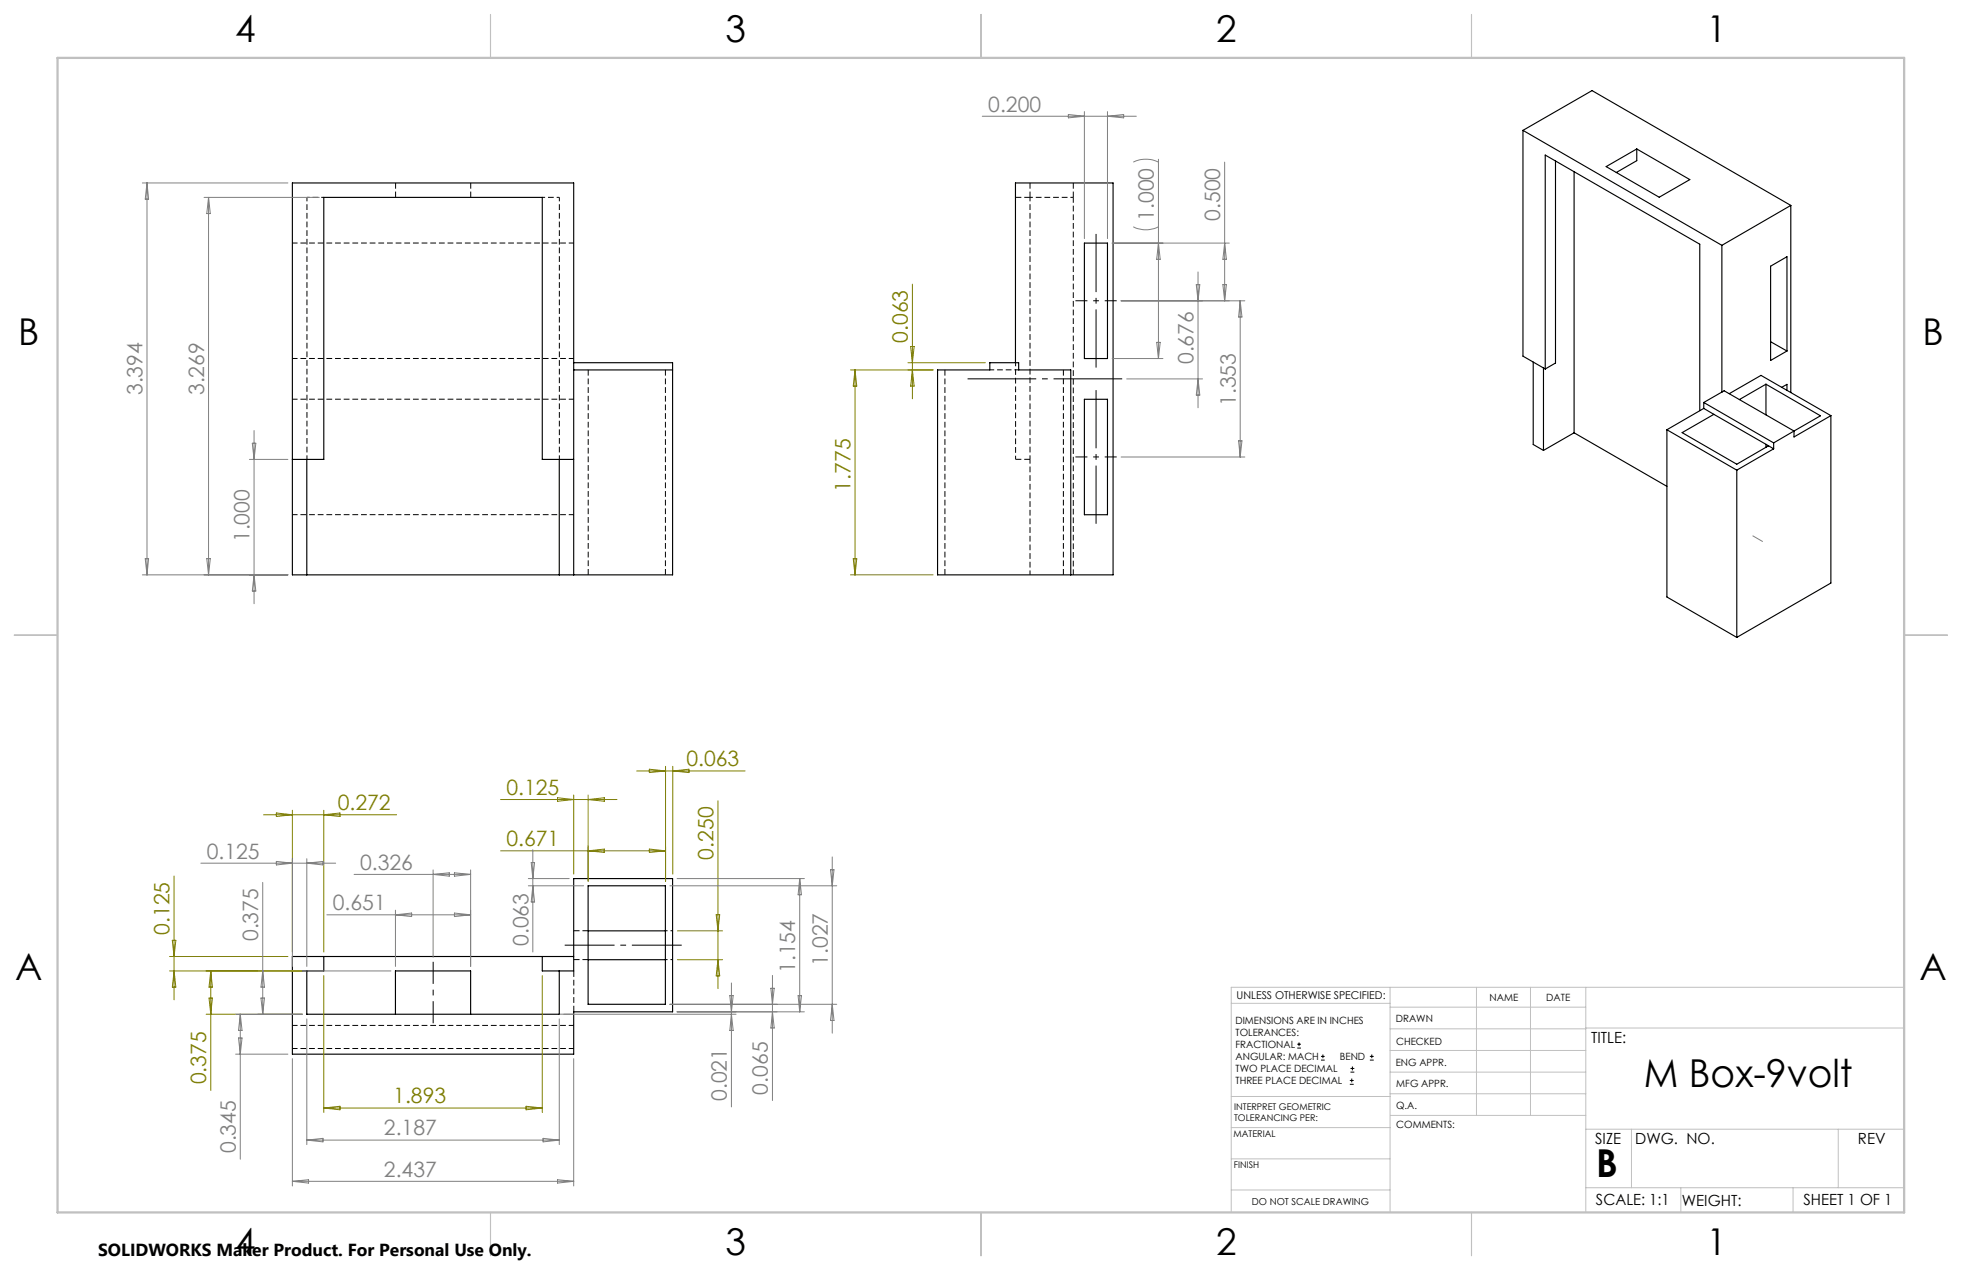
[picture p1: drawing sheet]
<svg xmlns="http://www.w3.org/2000/svg" width="432mm" height="279mm" viewBox="0 0 432 279" stroke-linecap="round" stroke-linejoin="round" font-family="sans-serif">
<path d="M87.1 40.2v3.2M103.6 40.2v3.2M223.5 43.4h3.2M226.7 40.2v3.2M236.2 40.2v3.2M129.5 81.4v45.1M234 81.4v45.1M226.7 101.1h-3.2M146.4 126.5v-45.1M208 126.5v-45.1M126.3 204.8h3.2M129.5 211.1h-3.2" fill="none" stroke="#000" stroke-width=".22" stroke-dasharray="1.3 .6" stroke-linecap="butt"/>
<path d="M71.3 43.4h-3.7M119.4 43.4h3.7" fill="none" stroke="#000" stroke-width=".22" stroke-dasharray="1.3 .6" stroke-dashoffset=".7" stroke-linecap="butt"/>
<path d="M67.6 43.4v57.7M123.1 43.4v57.7M226.7 43.4v57.7" fill="none" stroke="#000" stroke-width=".22" stroke-dasharray="1.3 .6" stroke-dashoffset=".4" stroke-linecap="butt"/>
<path d="M64.4 53.5h61.9M64.4 78.9h61.9M64.4 87.8h61.9M64.4 113.2h61.9M64.4 230.7h61.9M64.4 225.6h61.9" fill="none" stroke="#000" stroke-width=".22" stroke-dasharray="1.3 .6" stroke-dashoffset=".2" stroke-linecap="butt"/>
<g fill="none" stroke="#000" stroke-width=".25">
<path d="M335.2 28.7v49.7l4.9 2.8M335.2 28.7l43.8 25.3M335.2 28.7l15.2-8.8 43.7 25.3M342.3 35.4v44.5l-2.2 1.3M346.4 37.8v57.4M353.5 36.7l6.7-3.9 11.7 6.7-6.7 3.9zM360.2 32.8v2.5l-4.5 2.7M238.7 53.5h5v25.4h-5zM379 54v32.3M389.7 58.6l3.6-2.1v20.7l-3.6 2.1zM394.1 45.2l-15.1 8.8M394.1 45.2v41.2"/>
<path d="M126.3 79.8h21.7v46.7h-83.7v-86.2h62v86.2M223.5 79.8v-39.5h21.5v86.2h-38.7v-45.1h11.5v-1.6h6.4v1.6h11.5v45.1M337.4 79.7v18.1l2.3 1.3M389.7 75.2l3.6 2M126.3 81.4h21.7M238.7 87.8h5v25.4h-5zM339.7 80.9v18.2M340.1 81.2v-47.1l34 19.6v36.6M346.4 95.2l20.5 11.8M346.4 95.2l-6.7 3.9M366.9 94.5l15.3 8.9M366.9 94.5v36.8l15.3 8.9"/>
<path d="M375 89.9l-8.1 4.6M375 89.9l2.2 1.3M375 88.5l15.3 8.9M375 88.5v1.4M377.2 91.2l-7 4 12 6.9 7-4M377.2 91.2l12 6.9M379 86.3l.4-.3 15.4 8.8M379 86.3l-4 2.2M380.6 86.6l7-4 15.3 8.8M388.7 84.5l11.9 7-5.8 3.3M388.7 84.5l-5.9 3.4M388.7 84.5v6.8"/>
<path d="M388.7 97.8v.6M389.2 98.1l1.1 .6M390.3 98.7l-8.1 4.7M390.3 97.4v1.3M392.1 85.2l1.2-.6v1.3M394.8 94.8l-4.5 2.6M402.9 91.4l-8.1 4.7v-1.3M402.9 91.4v36.9l-20.7 11.9M64.3 101.1h7v-57.7h48v57.7h7M67.5 101.1v25.4M123.1 101.1v25.4M382.2 103.4v36.8"/>
<path d="M129.4 194.9h17v26h-17zM67.5 213.6v9.5h55.6v-9.5M71.3 210.4v3.2h-7M119.3 210.4v3.2h7v-20.3h21.7v29.3h-21.7v9.3h-62v-21.5h62M129.4 204.8h17M129.4 211.1h17M87 223.1v-9.5h16.6v9.5"/>
</g>
<path d="M126.3 222.6v-9" fill="none" stroke="#000" stroke-width=".22" stroke-dasharray="1.3 .6" stroke-dashoffset="-.1" stroke-linecap="butt"/>
<path d="M146.4 204.8h1.6M148 211.1h-1.6" fill="none" stroke="#000" stroke-width=".22" stroke-dasharray="1.3 .6" stroke-dashoffset=".8" stroke-linecap="butt"/>
<path d="M224.2 81.4h-6.3M226.7 126.5v-25.4" fill="none" stroke="#000" stroke-width=".22" stroke-dasharray="1.3 .6" stroke-dashoffset=".3" stroke-linecap="butt"/>
<path d="M223.5 79.8v21.3" fill="none" stroke="#000" stroke-width=".22" stroke-dasharray="1.3 .6" stroke-dashoffset=".5" stroke-linecap="butt"/>
<path d="M226.7 43.4h9.5" fill="none" stroke="#000" stroke-width=".22" stroke-dasharray="1.3 .6" stroke-dashoffset=".6" stroke-linecap="butt"/>
<path d="M236.2 43.4v83.1" fill="none" stroke="#000" stroke-width=".22" stroke-dasharray="1.3 .6" stroke-dashoffset=".1" stroke-linecap="butt"/>
<g fill="none" stroke="#000" stroke-width=".22">
<path d="M285.5 230.6h.8M285.5 229.7h.8M285.9 229.3v.9M290.7 233.2h.8M290.7 232.4h.8M291.1 232v.8M297.1 238.5h.8M297.1 237.7h.8M297.2 235.9h.9M297.2 235.1h.9M297.5 237.3v.8M297.6 234.6v.9"/>
<path d="M301.5 233.2h.8M301.5 232.4h.8M301.9 232v.8"/>
</g>
<g fill="none" stroke="#808080" stroke-width=".22">
<path d="M216.2 25.6h33.9M235.1 25.2l3.6 .4-3.6 .3zM238.7 24.6v27.9M243.7 24.6v27.9M243.7 25.6l3.6-.4v.7zM249.4 35.7a6.4 6.4 0 0 1 5.6 0M255 35v43.9M269.5 35.7v30.5M31.3 40.3h32.1M32.3 40.3v86.2M32.3 40.3l.4 3.5h-.7zM44.9 43.4h25.4"/>
<path d="M45.9 43.4v83.1M45.9 43.4l.4 3.6h-.8zM244.8 53.5h25.7M249.4 49.9a6.1 6.1 0 0 0 5.6 0M255 53.5l.3 3.5h-.7zM263.7 59.8v29.9M269.5 53.5l.4 3.5h-.8zM244.8 78.9h11.1M246.7 66.2h27.3M254.6 75.3h.7l-.3 3.6zM263.3 62.6h.8l-.4 3.6zM269.1 62.6h.8l-.4 3.6z"/>
<path d="M272.9 66.2v34.3M272.9 66.2l.4 3.5h-.7zM55.5 97.5h.8l-.4 3.6zM55.9 94.7v38.1M248 83.4h16.7M263.7 83.4l.4 3.5h-.8zM272.6 97h.7l-.4 3.5zM54.9 101.1h8.5M246.7 100.5h27.3M31.3 126.5h32.1M32 122.9h.7l-.4 3.6zM45.5 122.9h.8l-.4 3.6z"/>
<path d="M55.9 126.5l.4 3.5h-.8zM44.2 189.9h29.7M57.8 194.1v29M60.8 189.5l3.5 .4-3.5 .4zM64.3 188.9v23.7M67.5 188.9v23.7M67.5 189.9l3.6-.4v.8zM77.9 192.4h25.7M95.3 191.4v19.2M95.3 192.4l3.6-.4v.8zM100 192l3.6 .4-3.6 .4zM103.6 191.4v21.2"/>
<path d="M116.3 194.9h12.1M116.3 193.3h9M116.9 189.8h.8l-.4 3.5zM117.3 186.9v22.5M117.3 194.9l.4 3.5h-.8zM147.4 194.9h36.7M149 193.3h28M176 193.3v29.3M176 193.3l.4 3.5h-.8zM182.8 191.3h.8l-.4 3.6zM183.2 188.5v38.8M56.8 213.6h29.2"/>
<path d="M57.4 219.6h.8l-.4 3.5zM57.8 213.6l.4 3.6h-.8zM71.9 201.3h31.7M87 200.2v12.4M87 201.3l3.6-.4v.7zM100 200.9l3.6 .4-3.6 .3zM160.6 219h.8l-.4 3.6zM161 216.3v27.2M169.7 217.4h.7l-.4 3.5zM170 214.6v27.5M175.6 219h.8l-.4 3.6zM51.9 231.9h11.5"/>
<path d="M51.9 223.1h14.6M52.5 228.4h.8l-.4 3.5zM52.9 223.1v31.9M52.9 223.1l.4 3.6h-.8zM64.3 232.9v28M67.5 224.2v27.6M123.1 224.2v27.6M124.1 223.1h37.9M126.3 232.9v28M147.4 220.9h36.7M149 222.6h28M161 223.1l.4 3.6h-.8z"/>
<path d="M170 222.6l.4 3.6h-.7zM183.2 220.9l.4 3.6h-.8zM64.3 259.9h62M64.3 259.9l3.6-.4v.8zM67.5 250.8l3.6-.4v.8zM67.5 250.8h55.6M119.5 250.4l3.6 .4-3.6 .4zM122.7 259.5l3.6 .4-3.6 .4z"/>
</g>
<path d="M245.8 66.2h-9.1M245.8 100.5h-9.1" fill="none" stroke="#000" stroke-width=".22" stroke-dasharray="15.2 1.3 1.3 1.3" stroke-dashoffset="12.6" stroke-linecap="butt"/>
<path d="M241.2 51.5v29.4M241.2 115.2v-29.4" fill="none" stroke="#000" stroke-width=".22" stroke-dasharray="15.2 1.3 1.3 1.3" stroke-dashoffset="2.4" stroke-linecap="butt"/>
<path d="M212.9 83.3h34.1" fill="none" stroke="#000" stroke-width=".22" stroke-dasharray="15.2 1.3 1.3 1.3" stroke-dashoffset=".1" stroke-linecap="butt"/>
<path d="M95.3 211.6v13.5" fill="none" stroke="#000" stroke-width=".22" stroke-dasharray="15.2 1.3 1.3 1.3" stroke-dashoffset="10.4" stroke-linecap="butt"/>
<path d="M124.3 207.9h25.7" fill="none" stroke="#000" stroke-width=".22" stroke-dasharray="15.2 1.3 1.3 1.3" stroke-dashoffset="4.3" stroke-linecap="butt"/>
<path d="M385.7 117.9l2.3 1.3M123.1 223.1h3.2" fill="none" stroke="#808080" stroke-width=".22" stroke-dasharray="15.2 1.3 1.3 1.3" stroke-linecap="butt"/>
<g fill="none" stroke="#808000" stroke-width=".22">
<path d="M199.8 79.8h17.1M200.4 76.2h.8l-.4 3.6zM200.8 62.5v25.2M187.2 81.4h18.2M188.2 81.4l.4 3.5h-.8zM188.2 81.4v45.1M200.8 81.4l.4 3.5h-.8zM187.2 126.5h18.2M187.8 122.9h.8l-.4 3.6zM58 179.2h29.3M60.8 178.9l3.5 .3-3.5 .4zM64.3 178.3v31.1"/>
<path d="M71.3 178.3v31.1M71.3 179.2l3.5-.3v.7zM110.2 175.9h25.6M122.7 175.5l3.6 .4-3.6 .4zM126.3 174.9v17.4M129.4 174.9v19M129.4 175.9l3.6-.4v.8zM140.1 169.6h23.9M142.9 169.2l3.6 .4-3.6 .4zM146.5 168.6v25.3M148.1 168.6v23.7M148.1 169.6l3.5-.4v.8z"/>
<path d="M158 176.2v41.3M38.3 192.7v27.3M110.2 187.2h36.3M129.4 187.2l3.6-.4v.7zM142.9 186.8l3.6 .4-3.6 .3zM37.3 213.6h29.2M37.3 210.4h26.1M37.9 206.9h.8l-.4 3.5zM38.3 213.6l.4 3.6h-.8zM46 219.6h.7l-.3 3.5zM46.4 213.6l.3 3.6h-.7zM46.4 213.6v26.3"/>
<path d="M71.3 214.6v30.2M119.3 214.6v30.2M149.1 211.1h9.9M149.1 204.8h9.9M157.6 201.2h.8l-.4 3.6zM158 211.1l.4 3.6h-.8zM45.4 223.1h21.1M71.3 243.8l3.5-.4v.8zM71.3 243.8h48M115.8 243.4l3.5 .4-3.5 .4z"/>
</g>
<g fill="none" stroke="#c0c0c0" stroke-width=".22">
<path d="M305.9 217.2v49.5M324.9 217.2v28.2M336.8 217.2v28.2M349 217.2v49.5M419.1 217.2h-148.1v49.5M271 220.7h34.9M305.9 231.1h43.1M305.9 226.3h43.1M305.9 221.6h43.1M305.9 235.9h43.1M349 226.2h70.1M271 255h34.9"/>
<path d="M271 248.1h35M271 241.2h35M305.9 240.6h43.1M306 245.4h43M349 248.4h70.1M359.1 248.4v12.9M404.6 248.4v12.9M271 261.8h34.9M349 261.3h70.1M369.9 261.3v5.4M394.6 261.3v5.4"/>
</g>
<path d="M107.9 3.2v9.5M215.9 3.2v9.5M323.8 3.2v9.5M3.1 139.7h9.6M419.1 139.7h9.5M107.9 266.7v9.6M215.9 266.7v9.6M323.8 266.7v9.6" fill="none" stroke="#c0c0c0" stroke-width=".25"/>
<path d="M12.7 12.7h406.4v254h-406.4z" fill="none" stroke="#c0c0c0" stroke-width=".5"/>
<g font-size="8.5">
<text x="361.8" y="239">M Box-9volt</text>
<text x="351.3" y="259">B</text>
</g>
<g font-size="8.1">
<text x="51.7" y="9.3">4</text>
<text x="159.7" y="9.3">3</text>
<text x="267.6" y="9.3">2</text>
<text x="375.6" y="9.3">1</text>
<text x="4" y="76">B</text>
<text x="423.1" y="76">B</text>
<text x="3.3" y="215.7">A</text>
<text x="422.4" y="215.7">A</text>
<text x="51.7" y="276">4</text>
<text x="159.7" y="276">3</text>
<text x="267.6" y="276">2</text>
<text x="375.6" y="276">1</text>
</g>
<g font-size="4.7" fill="#808080">
<text x="217.5" y="24.5">0.200</text>
<text x="254" y="48.6" transform="rotate(-90 254 48.6)">1.000</text>
<text x="268.5" y="48.6" transform="rotate(-90 268.5 48.6)">0.500</text>
<text x="262.7" y="80.1" transform="rotate(-90 262.7 80.1)">0.676</text>
<text x="31.3" y="86.9" transform="rotate(-90 31.3 86.9)">3.394</text>
<text x="44.9" y="86.9" transform="rotate(-90 44.9 86.9)">3.269</text>
<text x="272" y="89.3" transform="rotate(-90 272 89.3)">1.353</text>
<text x="54.9" y="119.3" transform="rotate(-90 54.9 119.3)">1.000</text>
<text x="45.5" y="188.9">0.125</text>
<text x="79.3" y="191.4">0.326</text>
<text x="73.3" y="200.2">0.651</text>
<text x="56.8" y="207.1" transform="rotate(-90 56.8 207.1)">0.375</text>
<text x="116.3" y="208.1" transform="rotate(-90 116.3 208.1)">0.063</text>
<text x="175" y="214.1" transform="rotate(-90 175 214.1)">1.154</text>
<text x="182.2" y="212.5" transform="rotate(-90 182.2 212.5)">1.027</text>
<text x="160" y="242.2" transform="rotate(-90 160 242.2)">0.021</text>
<text x="169" y="240.8" transform="rotate(-90 169 240.8)">0.065</text>
<text x="84.5" y="249.8">2.187</text>
<text x="51.9" y="253.7" transform="rotate(-90 51.9 253.7)">0.345</text>
<text x="84.5" y="258.9">2.437</text>
</g>
<g font-size="4.7" fill="#808000">
<text x="199.8" y="75.4" transform="rotate(-90 199.8 75.4)">0.063</text>
<text x="187.2" y="108.1" transform="rotate(-90 187.2 108.1)">1.775</text>
<text x="151.1" y="168.6">0.063</text>
<text x="74.4" y="178.2">0.272</text>
<text x="111.5" y="174.9">0.125</text>
<text x="111.5" y="186.1">0.671</text>
<text x="157" y="189.1" transform="rotate(-90 157 189.1)">0.250</text>
<text x="37.3" y="205.6" transform="rotate(-90 37.3 205.6)">0.125</text>
<text x="45.4" y="238.6" transform="rotate(-90 45.4 238.6)">0.375</text>
<text x="86.6" y="242.7">1.893</text>
</g>
<text font-size="3.8" x="21.6" y="276.3">SOLIDWORKS Maker Product. For Personal Use Only.</text>
<g font-size="3.4">
<text x="350.2" y="229.5">TITLE:</text>
<text x="351.1" y="251.6">SIZE</text>
<text x="359.9" y="251.6">DWG. NO.</text>
<text x="408.9" y="251.7">REV</text>
<text x="351.2" y="265.2">SCALE: 1:1</text>
<text x="370.1" y="265.3">WEIGHT:</text>
<text x="396.9" y="265.2">SHEET 1 OF 1</text>
</g>
<text font-size="2.4" x="272.2" y="219.7">UNLESS OTHERWISE SPECIFIED:</text>
<g font-size="2.2">
<text x="327.8" y="220.1">NAME</text>
<text x="340.3" y="220.2">DATE</text>
<text x="271.9" y="225.3">DIMENSIONS ARE IN INCHES</text>
<text x="271.9" y="227.9">TOLERANCES:</text>
<text x="307.2" y="224.9">DRAWN</text>
<text x="271.9" y="230.6">FRACTIONAL</text>
<text x="271.9" y="233.2">ANGULAR: MACH</text>
<text x="294.9" y="233.2">BEND</text>
<text x="307.3" y="229.8">CHECKED</text>
<text x="271.9" y="235.9">TWO PLACE DECIMAL</text>
<text x="271.9" y="238.5">THREE PLACE DECIMAL</text>
<text x="307.2" y="234.4">ENG APPR.</text>
<text x="307.3" y="239.2">MFG APPR.</text>
<text x="307.3" y="243.9">Q.A.</text>
<text x="307.3" y="248.1">COMMENTS:</text>
</g>
<text font-size="2.1" x="275.5" y="265.1">DO NOT SCALE DRAWING</text>
<g font-size="2">
<text x="271.6" y="244.1">INTERPRET GEOMETRIC</text>
<text x="271.5" y="250.2">MATERIAL</text>
<text x="271.6" y="246.6">TOLERANCING PER:</text>
<text x="271.5" y="257">FINISH</text>
</g>
</svg>
